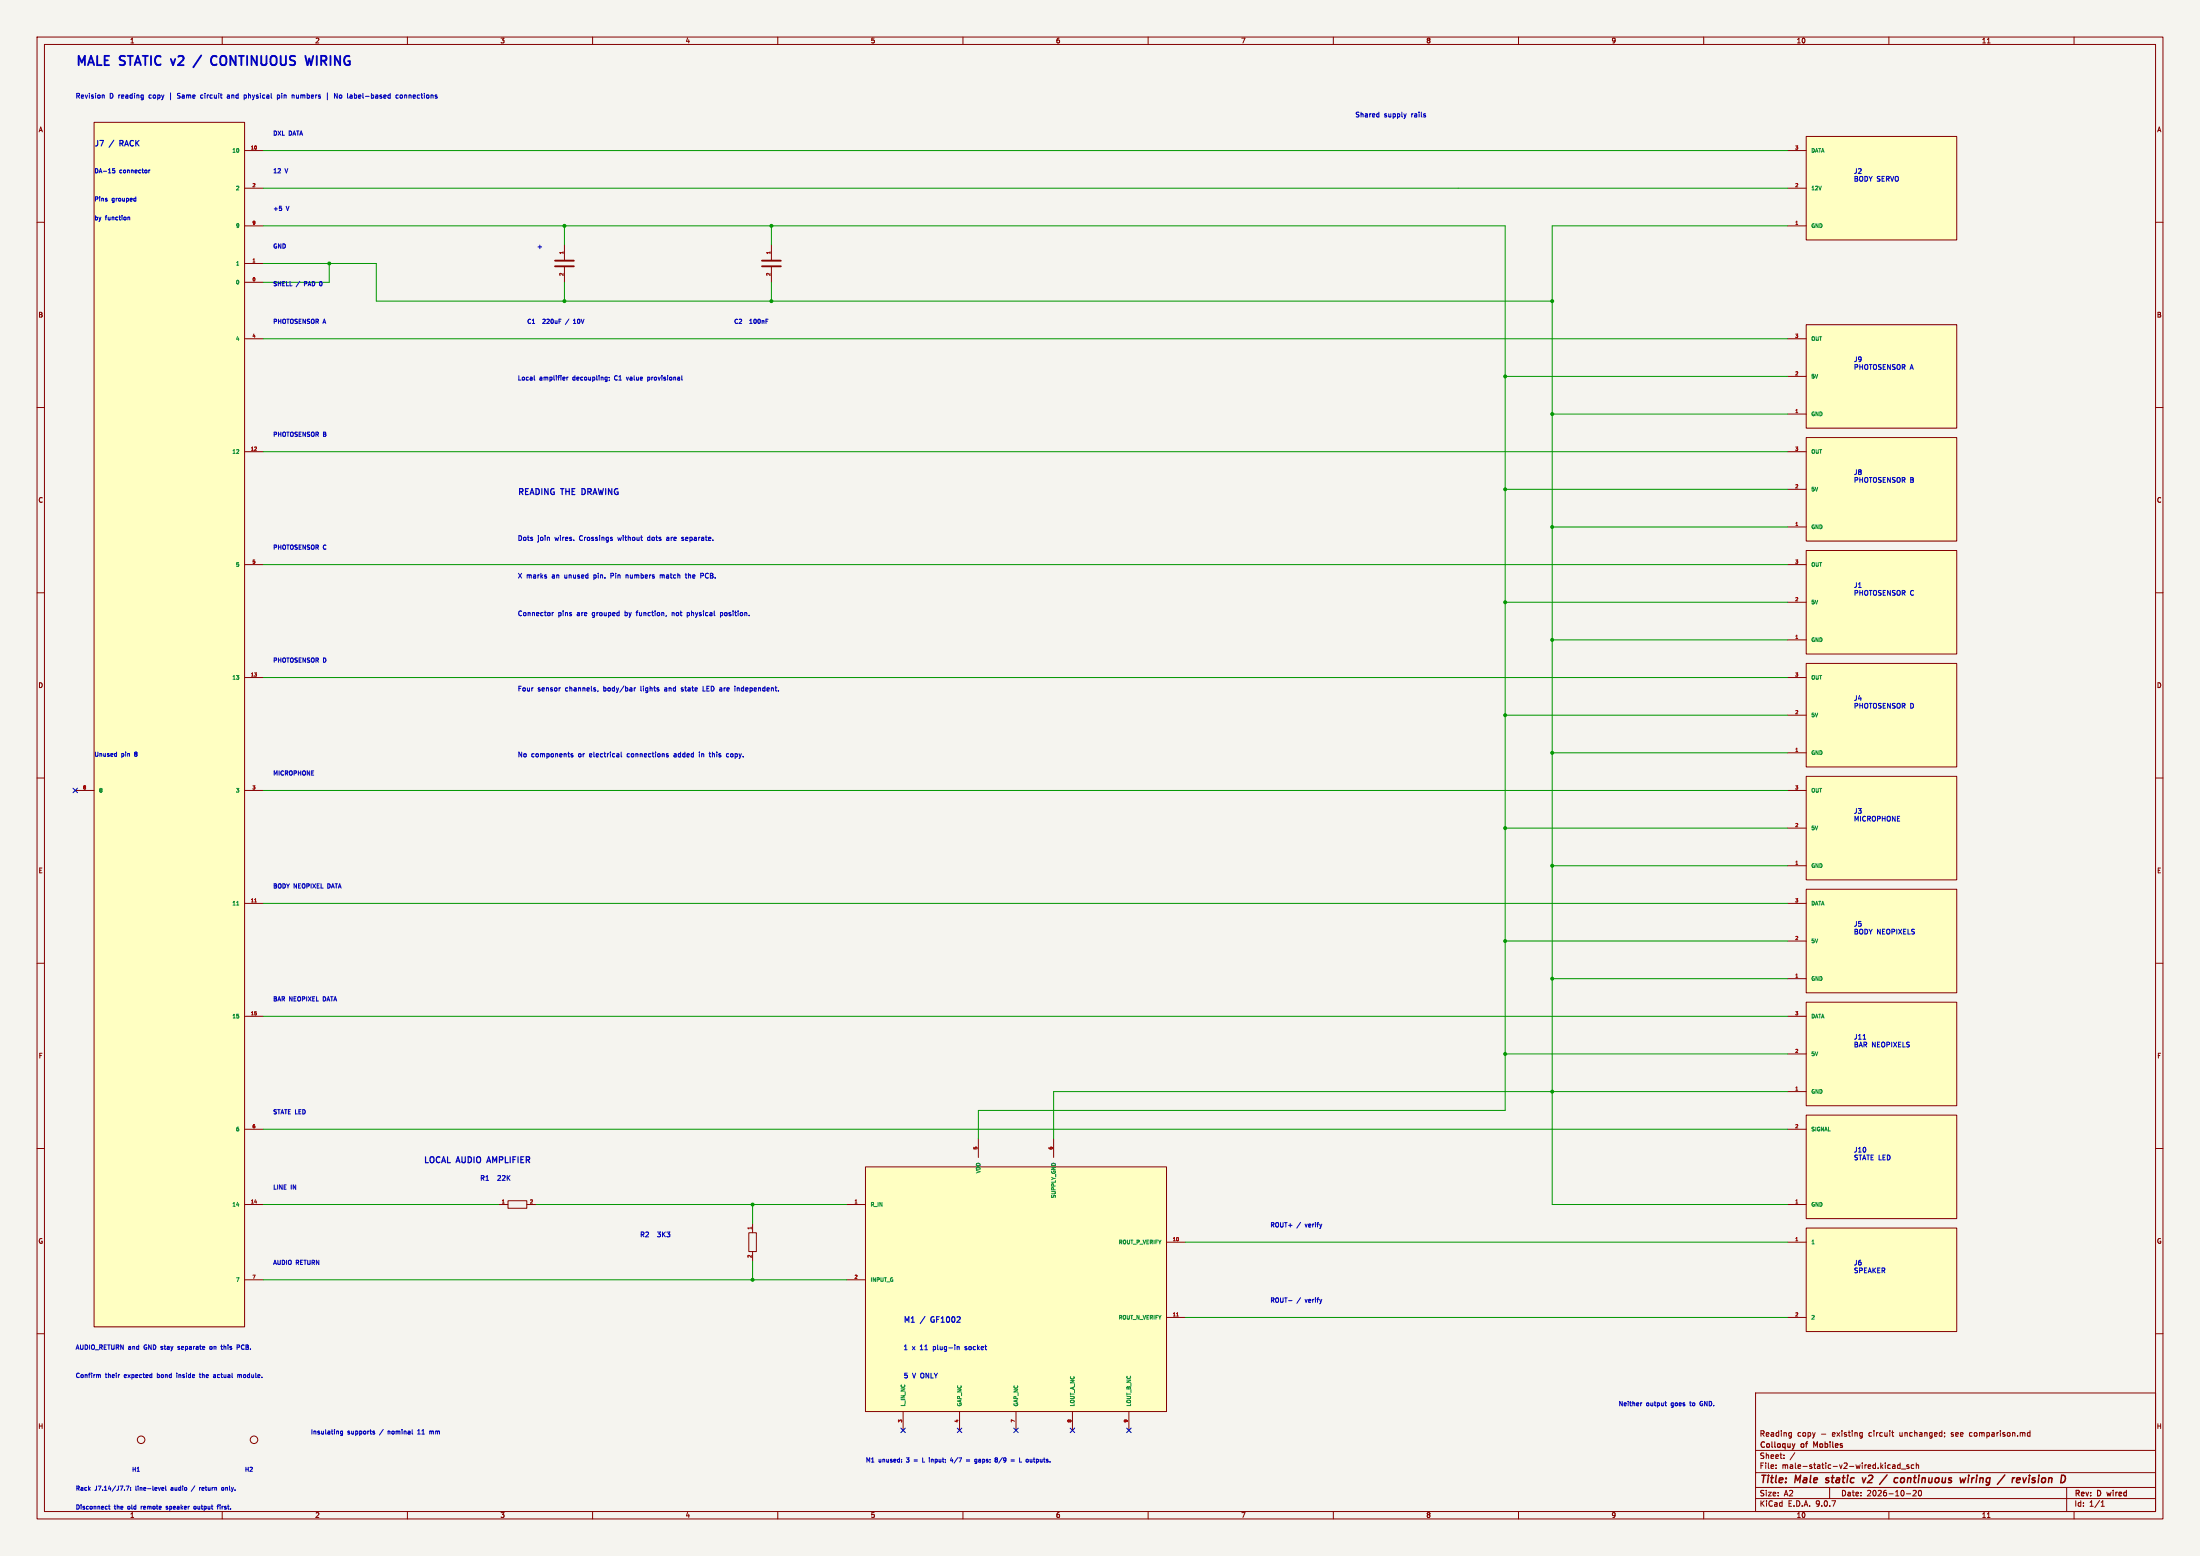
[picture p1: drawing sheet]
(kicad_sch (version 20250114) (generator "eeschema") (generator_version "9.0") (paper "A2")
    (title_block (title "Male static v2 / continuous wiring / revision D") (date "2026-10-20") (rev "D wired")
    (company "Colloquy of Mobiles") (comment 1 "Reading copy - existing circuit unchanged; see comparison.md"))
    (lib_symbols (symbol "Colloquy:J5" (pin_names (offset 1.27)) (exclude_from_sim no) (in_bom yes) (on_board yes)
(property "Reference" "J" (at 0.0000 0.0000 0) (effects (font (size 1.27 1.27))  ))
(property "Value" "body neopixel" (at 0.0000 0.0000 0) (effects (font (size 1.27 1.27))  ))
(property "Footprint" "Body:J5_original" (at 0.0000 0.0000 0) (effects (font (size 1.27 1.27))  (hide yes)))
(property "Datasheet" "" (at 0.0000 0.0000 0) (effects (font (size 1.27 1.27))  (hide yes)))
(property "Description" "Original harness pin order retained. J6 now carries the local amplifier output." (at 0.0000 0.0000 0) (effects (font (size 1.27 1.27))  (hide yes)))
(symbol "J5_1_1"
(rectangle (start -20.32 13.97) (end 20.32 -13.97) (stroke (width 0.254) (type default)) (fill (type background)))
(pin passive line (at -25.4 10.16 0) (length 5.08) (name "DATA" (effects (font (size 1.016 1.016))  )) (number "3" (effects (font (size 0.889 0.889))  )))
(pin passive line (at -25.4 0 0) (length 5.08) (name "5V" (effects (font (size 1.016 1.016))  )) (number "2" (effects (font (size 0.889 0.889))  )))
(pin passive line (at -25.4 -10.16 0) (length 5.08) (name "GND" (effects (font (size 1.016 1.016))  )) (number "1" (effects (font (size 0.889 0.889))  )))))
(symbol "Colloquy:J3" (pin_names (offset 1.27)) (exclude_from_sim no) (in_bom yes) (on_board yes)
(property "Reference" "J" (at 0.0000 0.0000 0) (effects (font (size 1.27 1.27))  ))
(property "Value" "microphone" (at 0.0000 0.0000 0) (effects (font (size 1.27 1.27))  ))
(property "Footprint" "Body:J3_original" (at 0.0000 0.0000 0) (effects (font (size 1.27 1.27))  (hide yes)))
(property "Datasheet" "" (at 0.0000 0.0000 0) (effects (font (size 1.27 1.27))  (hide yes)))
(property "Description" "Original harness pin order retained. J6 now carries the local amplifier output." (at 0.0000 0.0000 0) (effects (font (size 1.27 1.27))  (hide yes)))
(symbol "J3_1_1"
(rectangle (start -20.32 13.97) (end 20.32 -13.97) (stroke (width 0.254) (type default)) (fill (type background)))
(pin passive line (at -25.4 10.16 0) (length 5.08) (name "OUT" (effects (font (size 1.016 1.016))  )) (number "3" (effects (font (size 0.889 0.889))  )))
(pin passive line (at -25.4 0 0) (length 5.08) (name "5V" (effects (font (size 1.016 1.016))  )) (number "2" (effects (font (size 0.889 0.889))  )))
(pin passive line (at -25.4 -10.16 0) (length 5.08) (name "GND" (effects (font (size 1.016 1.016))  )) (number "1" (effects (font (size 0.889 0.889))  )))))
(symbol "Colloquy:J11" (pin_names (offset 1.27)) (exclude_from_sim no) (in_bom yes) (on_board yes)
(property "Reference" "J" (at 0.0000 0.0000 0) (effects (font (size 1.27 1.27))  ))
(property "Value" "bar neopixel" (at 0.0000 0.0000 0) (effects (font (size 1.27 1.27))  ))
(property "Footprint" "Body:J11_original" (at 0.0000 0.0000 0) (effects (font (size 1.27 1.27))  (hide yes)))
(property "Datasheet" "" (at 0.0000 0.0000 0) (effects (font (size 1.27 1.27))  (hide yes)))
(property "Description" "Original harness pin order retained. J6 now carries the local amplifier output." (at 0.0000 0.0000 0) (effects (font (size 1.27 1.27))  (hide yes)))
(symbol "J11_1_1"
(rectangle (start -20.32 13.97) (end 20.32 -13.97) (stroke (width 0.254) (type default)) (fill (type background)))
(pin passive line (at -25.4 10.16 0) (length 5.08) (name "DATA" (effects (font (size 1.016 1.016))  )) (number "3" (effects (font (size 0.889 0.889))  )))
(pin passive line (at -25.4 0 0) (length 5.08) (name "5V" (effects (font (size 1.016 1.016))  )) (number "2" (effects (font (size 0.889 0.889))  )))
(pin passive line (at -25.4 -10.16 0) (length 5.08) (name "GND" (effects (font (size 1.016 1.016))  )) (number "1" (effects (font (size 0.889 0.889))  )))))
(symbol "Colloquy:J1" (pin_names (offset 1.27)) (exclude_from_sim no) (in_bom yes) (on_board yes)
(property "Reference" "J" (at 0.0000 0.0000 0) (effects (font (size 1.27 1.27))  ))
(property "Value" "photosensor" (at 0.0000 0.0000 0) (effects (font (size 1.27 1.27))  ))
(property "Footprint" "Body:J1_original" (at 0.0000 0.0000 0) (effects (font (size 1.27 1.27))  (hide yes)))
(property "Datasheet" "" (at 0.0000 0.0000 0) (effects (font (size 1.27 1.27))  (hide yes)))
(property "Description" "Original harness pin order retained. J6 now carries the local amplifier output." (at 0.0000 0.0000 0) (effects (font (size 1.27 1.27))  (hide yes)))
(symbol "J1_1_1"
(rectangle (start -20.32 13.97) (end 20.32 -13.97) (stroke (width 0.254) (type default)) (fill (type background)))
(pin passive line (at -25.4 10.16 0) (length 5.08) (name "OUT" (effects (font (size 1.016 1.016))  )) (number "3" (effects (font (size 0.889 0.889))  )))
(pin passive line (at -25.4 0 0) (length 5.08) (name "5V" (effects (font (size 1.016 1.016))  )) (number "2" (effects (font (size 0.889 0.889))  )))
(pin passive line (at -25.4 -10.16 0) (length 5.08) (name "GND" (effects (font (size 1.016 1.016))  )) (number "1" (effects (font (size 0.889 0.889))  )))))
(symbol "Colloquy:J7" (pin_names (offset 1.27)) (exclude_from_sim no) (in_bom yes) (on_board yes)
(property "Reference" "J" (at 0.0000 0.0000 0) (effects (font (size 1.27 1.27))  ))
(property "Value" "DA15_Plug_MountingHoles" (at 0.0000 0.0000 0) (effects (font (size 1.27 1.27))  ))
(property "Footprint" "Body:J7_original" (at 0.0000 0.0000 0) (effects (font (size 1.27 1.27))  (hide yes)))
(property "Datasheet" "" (at 0.0000 0.0000 0) (effects (font (size 1.27 1.27))  (hide yes)))
(property "Description" "Original harness pin order retained. J6 now carries the local amplifier output." (at 0.0000 0.0000 0) (effects (font (size 1.27 1.27))  (hide yes)))
(symbol "J7_1_1"
(rectangle (start -20.32 162.56) (end 20.32 -162.56) (stroke (width 0.254) (type default)) (fill (type background)))
(pin passive line (at 25.4 154.94 180) (length 5.08) (name "10" (effects (font (size 1.016 1.016))  )) (number "10" (effects (font (size 0.889 0.889))  )))
(pin passive line (at 25.4 144.78 180) (length 5.08) (name "2" (effects (font (size 1.016 1.016))  )) (number "2" (effects (font (size 0.889 0.889))  )))
(pin passive line (at 25.4 134.62 180) (length 5.08) (name "9" (effects (font (size 1.016 1.016))  )) (number "9" (effects (font (size 0.889 0.889))  )))
(pin passive line (at 25.4 124.46000000000001 180) (length 5.08) (name "1" (effects (font (size 1.016 1.016))  )) (number "1" (effects (font (size 0.889 0.889))  )))
(pin passive line (at 25.4 119.38 180) (length 5.08) (name "0" (effects (font (size 1.016 1.016))  )) (number "0" (effects (font (size 0.889 0.889))  )))
(pin passive line (at 25.4 104.14 180) (length 5.08) (name "4" (effects (font (size 1.016 1.016))  )) (number "4" (effects (font (size 0.889 0.889))  )))
(pin passive line (at 25.4 73.66 180) (length 5.08) (name "12" (effects (font (size 1.016 1.016))  )) (number "12" (effects (font (size 0.889 0.889))  )))
(pin passive line (at 25.4 43.18 180) (length 5.08) (name "5" (effects (font (size 1.016 1.016))  )) (number "5" (effects (font (size 0.889 0.889))  )))
(pin passive line (at 25.4 12.7 180) (length 5.08) (name "13" (effects (font (size 1.016 1.016))  )) (number "13" (effects (font (size 0.889 0.889))  )))
(pin passive line (at 25.4 -17.78 180) (length 5.08) (name "3" (effects (font (size 1.016 1.016))  )) (number "3" (effects (font (size 0.889 0.889))  )))
(pin passive line (at 25.4 -48.26 180) (length 5.08) (name "11" (effects (font (size 1.016 1.016))  )) (number "11" (effects (font (size 0.889 0.889))  )))
(pin passive line (at 25.4 -78.74 180) (length 5.08) (name "15" (effects (font (size 1.016 1.016))  )) (number "15" (effects (font (size 0.889 0.889))  )))
(pin passive line (at 25.4 -109.22 180) (length 5.08) (name "6" (effects (font (size 1.016 1.016))  )) (number "6" (effects (font (size 0.889 0.889))  )))
(pin passive line (at 25.4 -129.54 180) (length 5.08) (name "14" (effects (font (size 1.016 1.016))  )) (number "14" (effects (font (size 0.889 0.889))  )))
(pin passive line (at 25.4 -149.86 180) (length 5.08) (name "7" (effects (font (size 1.016 1.016))  )) (number "7" (effects (font (size 0.889 0.889))  )))
(pin passive line (at -25.4 -17.78 0) (length 5.08) (name "8" (effects (font (size 1.016 1.016))  )) (number "8" (effects (font (size 0.889 0.889))  )))))
(symbol "Colloquy:J4" (pin_names (offset 1.27)) (exclude_from_sim no) (in_bom yes) (on_board yes)
(property "Reference" "J" (at 0.0000 0.0000 0) (effects (font (size 1.27 1.27))  ))
(property "Value" "photosensor" (at 0.0000 0.0000 0) (effects (font (size 1.27 1.27))  ))
(property "Footprint" "Body:J4_original" (at 0.0000 0.0000 0) (effects (font (size 1.27 1.27))  (hide yes)))
(property "Datasheet" "" (at 0.0000 0.0000 0) (effects (font (size 1.27 1.27))  (hide yes)))
(property "Description" "Original harness pin order retained. J6 now carries the local amplifier output." (at 0.0000 0.0000 0) (effects (font (size 1.27 1.27))  (hide yes)))
(symbol "J4_1_1"
(rectangle (start -20.32 13.97) (end 20.32 -13.97) (stroke (width 0.254) (type default)) (fill (type background)))
(pin passive line (at -25.4 10.16 0) (length 5.08) (name "OUT" (effects (font (size 1.016 1.016))  )) (number "3" (effects (font (size 0.889 0.889))  )))
(pin passive line (at -25.4 0 0) (length 5.08) (name "5V" (effects (font (size 1.016 1.016))  )) (number "2" (effects (font (size 0.889 0.889))  )))
(pin passive line (at -25.4 -10.16 0) (length 5.08) (name "GND" (effects (font (size 1.016 1.016))  )) (number "1" (effects (font (size 0.889 0.889))  )))))
(symbol "Colloquy:J2" (pin_names (offset 1.27)) (exclude_from_sim no) (in_bom yes) (on_board yes)
(property "Reference" "J" (at 0.0000 0.0000 0) (effects (font (size 1.27 1.27))  ))
(property "Value" "dxl male" (at 0.0000 0.0000 0) (effects (font (size 1.27 1.27))  ))
(property "Footprint" "Body:J2_original" (at 0.0000 0.0000 0) (effects (font (size 1.27 1.27))  (hide yes)))
(property "Datasheet" "" (at 0.0000 0.0000 0) (effects (font (size 1.27 1.27))  (hide yes)))
(property "Description" "Original harness pin order retained. J6 now carries the local amplifier output." (at 0.0000 0.0000 0) (effects (font (size 1.27 1.27))  (hide yes)))
(symbol "J2_1_1"
(rectangle (start -20.32 13.97) (end 20.32 -13.97) (stroke (width 0.254) (type default)) (fill (type background)))
(pin passive line (at -25.4 10.16 0) (length 5.08) (name "DATA" (effects (font (size 1.016 1.016))  )) (number "3" (effects (font (size 0.889 0.889))  )))
(pin passive line (at -25.4 0 0) (length 5.08) (name "12V" (effects (font (size 1.016 1.016))  )) (number "2" (effects (font (size 0.889 0.889))  )))
(pin passive line (at -25.4 -10.16 0) (length 5.08) (name "GND" (effects (font (size 1.016 1.016))  )) (number "1" (effects (font (size 0.889 0.889))  )))))
(symbol "Colloquy:J6" (pin_names (offset 1.27)) (exclude_from_sim no) (in_bom yes) (on_board yes)
(property "Reference" "J" (at 0.0000 0.0000 0) (effects (font (size 1.27 1.27))  ))
(property "Value" "Speaker" (at 0.0000 0.0000 0) (effects (font (size 1.27 1.27))  ))
(property "Footprint" "Body:J6_original" (at 0.0000 0.0000 0) (effects (font (size 1.27 1.27))  (hide yes)))
(property "Datasheet" "" (at 0.0000 0.0000 0) (effects (font (size 1.27 1.27))  (hide yes)))
(property "Description" "Original harness pin order retained. J6 now carries the local amplifier output." (at 0.0000 0.0000 0) (effects (font (size 1.27 1.27))  (hide yes)))
(symbol "J6_1_1"
(rectangle (start -20.32 13.97) (end 20.32 -13.97) (stroke (width 0.254) (type default)) (fill (type background)))
(pin passive line (at -25.4 10.16 0) (length 5.08) (name "1" (effects (font (size 1.016 1.016))  )) (number "1" (effects (font (size 0.889 0.889))  )))
(pin passive line (at -25.4 -10.16 0) (length 5.08) (name "2" (effects (font (size 1.016 1.016))  )) (number "2" (effects (font (size 0.889 0.889))  )))))
(symbol "Colloquy:J10" (pin_names (offset 1.27)) (exclude_from_sim no) (in_bom yes) (on_board yes)
(property "Reference" "J" (at 0.0000 0.0000 0) (effects (font (size 1.27 1.27))  ))
(property "Value" "State LED" (at 0.0000 0.0000 0) (effects (font (size 1.27 1.27))  ))
(property "Footprint" "Body:J10_original" (at 0.0000 0.0000 0) (effects (font (size 1.27 1.27))  (hide yes)))
(property "Datasheet" "" (at 0.0000 0.0000 0) (effects (font (size 1.27 1.27))  (hide yes)))
(property "Description" "Original harness pin order retained. J6 now carries the local amplifier output." (at 0.0000 0.0000 0) (effects (font (size 1.27 1.27))  (hide yes)))
(symbol "J10_1_1"
(rectangle (start -20.32 13.97) (end 20.32 -13.97) (stroke (width 0.254) (type default)) (fill (type background)))
(pin passive line (at -25.4 10.16 0) (length 5.08) (name "SIGNAL" (effects (font (size 1.016 1.016))  )) (number "2" (effects (font (size 0.889 0.889))  )))
(pin passive line (at -25.4 -10.16 0) (length 5.08) (name "GND" (effects (font (size 1.016 1.016))  )) (number "1" (effects (font (size 0.889 0.889))  )))))
(symbol "Colloquy:J8" (pin_names (offset 1.27)) (exclude_from_sim no) (in_bom yes) (on_board yes)
(property "Reference" "J" (at 0.0000 0.0000 0) (effects (font (size 1.27 1.27))  ))
(property "Value" "photosensor" (at 0.0000 0.0000 0) (effects (font (size 1.27 1.27))  ))
(property "Footprint" "Body:J8_original" (at 0.0000 0.0000 0) (effects (font (size 1.27 1.27))  (hide yes)))
(property "Datasheet" "" (at 0.0000 0.0000 0) (effects (font (size 1.27 1.27))  (hide yes)))
(property "Description" "Original harness pin order retained. J6 now carries the local amplifier output." (at 0.0000 0.0000 0) (effects (font (size 1.27 1.27))  (hide yes)))
(symbol "J8_1_1"
(rectangle (start -20.32 13.97) (end 20.32 -13.97) (stroke (width 0.254) (type default)) (fill (type background)))
(pin passive line (at -25.4 10.16 0) (length 5.08) (name "OUT" (effects (font (size 1.016 1.016))  )) (number "3" (effects (font (size 0.889 0.889))  )))
(pin passive line (at -25.4 0 0) (length 5.08) (name "5V" (effects (font (size 1.016 1.016))  )) (number "2" (effects (font (size 0.889 0.889))  )))
(pin passive line (at -25.4 -10.16 0) (length 5.08) (name "GND" (effects (font (size 1.016 1.016))  )) (number "1" (effects (font (size 0.889 0.889))  )))))
(symbol "Colloquy:J9" (pin_names (offset 1.27)) (exclude_from_sim no) (in_bom yes) (on_board yes)
(property "Reference" "J" (at 0.0000 0.0000 0) (effects (font (size 1.27 1.27))  ))
(property "Value" "photosensor" (at 0.0000 0.0000 0) (effects (font (size 1.27 1.27))  ))
(property "Footprint" "Body:J9_original" (at 0.0000 0.0000 0) (effects (font (size 1.27 1.27))  (hide yes)))
(property "Datasheet" "" (at 0.0000 0.0000 0) (effects (font (size 1.27 1.27))  (hide yes)))
(property "Description" "Original harness pin order retained. J6 now carries the local amplifier output." (at 0.0000 0.0000 0) (effects (font (size 1.27 1.27))  (hide yes)))
(symbol "J9_1_1"
(rectangle (start -20.32 13.97) (end 20.32 -13.97) (stroke (width 0.254) (type default)) (fill (type background)))
(pin passive line (at -25.4 10.16 0) (length 5.08) (name "OUT" (effects (font (size 1.016 1.016))  )) (number "3" (effects (font (size 0.889 0.889))  )))
(pin passive line (at -25.4 0 0) (length 5.08) (name "5V" (effects (font (size 1.016 1.016))  )) (number "2" (effects (font (size 0.889 0.889))  )))
(pin passive line (at -25.4 -10.16 0) (length 5.08) (name "GND" (effects (font (size 1.016 1.016))  )) (number "1" (effects (font (size 0.889 0.889))  )))))
(symbol "Colloquy:R1" (pin_names (offset 1.27)) (exclude_from_sim no) (in_bom yes) (on_board yes)
(property "Reference" "R" (at 0.0000 0.0000 0) (effects (font (size 1.27 1.27))  ))
(property "Value" "22K" (at 0.0000 0.0000 0) (effects (font (size 1.27 1.27))  ))
(property "Footprint" "Resistor_SMD:R_0603_1608Metric" (at 0.0000 0.0000 0) (effects (font (size 1.27 1.27))  (hide yes)))
(property "Datasheet" "" (at 0.0000 0.0000 0) (effects (font (size 1.27 1.27))  (hide yes)))
(property "Description" "" (at 0.0000 0.0000 0) (effects (font (size 1.27 1.27))  (hide yes)))
(symbol "R1_1_1"
(rectangle (start -2.54 1.016) (end 2.54 -1.016) (stroke (width 0.254) (type default)) (fill (type none)))
(pin passive line (at -5.08 0 0) (length 2.54) (name "~" (effects (font (size 1.016 1.016))  )) (number "1" (effects (font (size 0.889 0.889))  )))
(pin passive line (at 5.08 0 180) (length 2.54) (name "~" (effects (font (size 1.016 1.016))  )) (number "2" (effects (font (size 0.889 0.889))  )))))
(symbol "Colloquy:R2" (pin_names (offset 1.27)) (exclude_from_sim no) (in_bom yes) (on_board yes)
(property "Reference" "R" (at 0.0000 0.0000 0) (effects (font (size 1.27 1.27))  ))
(property "Value" "3K3" (at 0.0000 0.0000 0) (effects (font (size 1.27 1.27))  ))
(property "Footprint" "Resistor_SMD:R_0603_1608Metric" (at 0.0000 0.0000 0) (effects (font (size 1.27 1.27))  (hide yes)))
(property "Datasheet" "" (at 0.0000 0.0000 0) (effects (font (size 1.27 1.27))  (hide yes)))
(property "Description" "" (at 0.0000 0.0000 0) (effects (font (size 1.27 1.27))  (hide yes)))
(symbol "R2_1_1"
(rectangle (start -1.016 2.54) (end 1.016 -2.54) (stroke (width 0.254) (type default)) (fill (type none)))
(pin passive line (at 0 5.08 270) (length 2.54) (name "~" (effects (font (size 1.016 1.016))  )) (number "1" (effects (font (size 0.889 0.889))  )))
(pin passive line (at 0 -5.08 90) (length 2.54) (name "~" (effects (font (size 1.016 1.016))  )) (number "2" (effects (font (size 0.889 0.889))  )))))
(symbol "Colloquy:C1" (pin_names (offset 1.27)) (exclude_from_sim no) (in_bom yes) (on_board yes)
(property "Reference" "C" (at 0.0000 0.0000 0) (effects (font (size 1.27 1.27))  ))
(property "Value" "220uF 10V / provisional" (at 0.0000 0.0000 0) (effects (font (size 1.27 1.27))  ))
(property "Footprint" "Capacitor_THT:CP_Radial_D6.3mm_P2.50mm" (at 0.0000 0.0000 0) (effects (font (size 1.27 1.27))  (hide yes)))
(property "Datasheet" "" (at 0.0000 0.0000 0) (effects (font (size 1.27 1.27))  (hide yes)))
(property "Description" "Provisional local reservoir; verify actual amplifier transients and rail sag before release." (at 0.0000 0.0000 0) (effects (font (size 1.27 1.27))  (hide yes)))
(symbol "C1_1_1"
(polyline (pts (xy -2.54 -0.762) (xy 2.54 -0.762)) (stroke (width 0.508) (type default)) (fill (type none)))
(polyline (pts (xy -2.54 0.762) (xy 2.54 0.762)) (stroke (width 0.508) (type default)) (fill (type none)))
(pin passive line (at 0 5.08 270) (length 4.318) (name "~" (effects (font (size 1.016 1.016))  )) (number "1" (effects (font (size 0.889 0.889))  )))
(pin passive line (at 0 -5.08 90) (length 4.318) (name "~" (effects (font (size 1.016 1.016))  )) (number "2" (effects (font (size 0.889 0.889))  )))))
(symbol "Colloquy:C2" (pin_names (offset 1.27)) (exclude_from_sim no) (in_bom yes) (on_board yes)
(property "Reference" "C" (at 0.0000 0.0000 0) (effects (font (size 1.27 1.27))  ))
(property "Value" "100nF" (at 0.0000 0.0000 0) (effects (font (size 1.27 1.27))  ))
(property "Footprint" "Capacitor_SMD:C_0603_1608Metric" (at 0.0000 0.0000 0) (effects (font (size 1.27 1.27))  (hide yes)))
(property "Datasheet" "" (at 0.0000 0.0000 0) (effects (font (size 1.27 1.27))  (hide yes)))
(property "Description" "" (at 0.0000 0.0000 0) (effects (font (size 1.27 1.27))  (hide yes)))
(symbol "C2_1_1"
(polyline (pts (xy -2.54 -0.762) (xy 2.54 -0.762)) (stroke (width 0.508) (type default)) (fill (type none)))
(polyline (pts (xy -2.54 0.762) (xy 2.54 0.762)) (stroke (width 0.508) (type default)) (fill (type none)))
(pin passive line (at 0 5.08 270) (length 4.318) (name "~" (effects (font (size 1.016 1.016))  )) (number "1" (effects (font (size 0.889 0.889))  )))
(pin passive line (at 0 -5.08 90) (length 4.318) (name "~" (effects (font (size 1.016 1.016))  )) (number "2" (effects (font (size 0.889 0.889))  )))))
(symbol "Colloquy:M1" (pin_names (offset 1.27)) (exclude_from_sim no) (in_bom yes) (on_board yes)
(property "Reference" "M" (at 0.0000 0.0000 0) (effects (font (size 1.27 1.27))  ))
(property "Value" "GF1002 / 1x11 female socket" (at 0.0000 0.0000 0) (effects (font (size 1.27 1.27))  ))
(property "Footprint" "Body:GF1002_PlugIn_1x11" (at 0.0000 0.0000 0) (effects (font (size 1.27 1.27))  (hide yes)))
(property "Datasheet" "" (at 0.0000 0.0000 0) (effects (font (size 1.27 1.27))  (hide yes)))
(property "Description" "Plug-in module: 1x3, 1x2 and 1x4 downward male headers in an 11-pin female socket. Nominal underside gap 11mm. Pin 10=ROUT+, 11=ROUT- is provisional: verify module polarity before ordering." (at 0.0000 0.0000 0) (effects (font (size 1.27 1.27))  (hide yes)))
(symbol "M1_1_1"
(rectangle (start -40.64 33.02) (end 40.64 -33.02) (stroke (width 0.254) (type default)) (fill (type background)))
(pin passive line (at -45.72 22.86 0) (length 5.08) (name "R_IN" (effects (font (size 1.016 1.016))  )) (number "1" (effects (font (size 0.889 0.889))  )))
(pin passive line (at -45.72 2.54 0) (length 5.08) (name "INPUT_G" (effects (font (size 1.016 1.016))  )) (number "2" (effects (font (size 0.889 0.889))  )))
(pin passive line (at -10.16 40.64 270) (length 5.08) (name "VDD" (effects (font (size 1.016 1.016))  )) (number "5" (effects (font (size 0.889 0.889))  )))
(pin passive line (at 10.16 40.64 270) (length 5.08) (name "SUPPLY_GND" (effects (font (size 1.016 1.016))  )) (number "6" (effects (font (size 0.889 0.889))  )))
(pin passive line (at 45.72 12.7 180) (length 5.08) (name "ROUT_P_VERIFY" (effects (font (size 1.016 1.016))  )) (number "10" (effects (font (size 0.889 0.889))  )))
(pin passive line (at 45.72 -7.62 180) (length 5.08) (name "ROUT_N_VERIFY" (effects (font (size 1.016 1.016))  )) (number "11" (effects (font (size 0.889 0.889))  )))
(pin passive line (at -30.48 -38.1 90) (length 5.08) (name "L_IN_NC" (effects (font (size 1.016 1.016))  )) (number "3" (effects (font (size 0.889 0.889))  )))
(pin passive line (at -15.24 -38.1 90) (length 5.08) (name "GAP_NC" (effects (font (size 1.016 1.016))  )) (number "4" (effects (font (size 0.889 0.889))  )))
(pin passive line (at 0.0 -38.1 90) (length 5.08) (name "GAP_NC" (effects (font (size 1.016 1.016))  )) (number "7" (effects (font (size 0.889 0.889))  )))
(pin passive line (at 15.24 -38.1 90) (length 5.08) (name "LOUT_A_NC" (effects (font (size 1.016 1.016))  )) (number "8" (effects (font (size 0.889 0.889))  )))
(pin passive line (at 30.48 -38.1 90) (length 5.08) (name "LOUT_B_NC" (effects (font (size 1.016 1.016))  )) (number "9" (effects (font (size 0.889 0.889))  )))))
(symbol "Colloquy:H1" (pin_names (offset 1.27)) (exclude_from_sim no) (in_bom no) (on_board yes)
(property "Reference" "H" (at 0.0000 0.0000 0) (effects (font (size 1.27 1.27))  ))
(property "Value" "M2 insulating support / 11mm" (at 0.0000 0.0000 0) (effects (font (size 1.27 1.27))  ))
(property "Footprint" "Body:GF1002_Support_Left" (at 0.0000 0.0000 0) (effects (font (size 1.27 1.27))  (hide yes)))
(property "Datasheet" "" (at 0.0000 0.0000 0) (effects (font (size 1.27 1.27))  (hide yes)))
(property "Description" "Provisional 11mm seat; slotted support permits +/-0.5mm adjustment. Loosen lips to unplug module; measure purchased stack." (at 0.0000 0.0000 0) (effects (font (size 1.27 1.27))  (hide yes)))
(symbol "H1_1_1"
(circle (center 0 0) (radius 1.016) (stroke (width 0.254) (type default)) (fill (type none)))))
(symbol "Colloquy:H2" (pin_names (offset 1.27)) (exclude_from_sim no) (in_bom no) (on_board yes)
(property "Reference" "H" (at 0.0000 0.0000 0) (effects (font (size 1.27 1.27))  ))
(property "Value" "M2 insulating support / 11mm" (at 0.0000 0.0000 0) (effects (font (size 1.27 1.27))  ))
(property "Footprint" "Body:GF1002_Support_End" (at 0.0000 0.0000 0) (effects (font (size 1.27 1.27))  (hide yes)))
(property "Datasheet" "" (at 0.0000 0.0000 0) (effects (font (size 1.27 1.27))  (hide yes)))
(property "Description" "Provisional 11mm seat; slotted support permits +/-0.5mm adjustment. Loosen lips to unplug module; measure purchased stack." (at 0.0000 0.0000 0) (effects (font (size 1.27 1.27))  (hide yes)))
(symbol "H2_1_1"
(circle (center 0 0) (radius 1.016) (stroke (width 0.254) (type default)) (fill (type none))))))
    (text "MALE STATIC v2 / CONTINUOUS WIRING" (at 20.32 15.24 0) (effects (font (size 2.5 2.5) (bold yes)) (justify left top)))
(text "Revision D reading copy | Same circuit and physical pin numbers | No label-based connections" (at 20.32 25.4 0) (effects (font (size 1.3 1.3) ) (justify left top)))
(symbol (lib_id "Colloquy:J7") (at 45.72 195.58 0) (unit 1) (in_bom yes) (on_board yes)(property "Reference" "J7" (at 45.7200 27.9400 0) (effects (font (size 1.27 1.27))  (hide yes)))(property "Value" "DA15_Plug_MountingHoles" (at 45.7200 195.5800 0) (effects (font (size 1.27 1.27))  (hide yes)))(property "Footprint" "Body:J7_original" (at 45.7200 195.5800 0) (effects (font (size 1.27 1.27))  (hide yes))))
(no_connect (at 20.32 213.36))
(text "J7 / RACK" (at 25.4 38.1 0) (effects (font (size 1.5 1.5) (bold yes)) (justify left top)))
(text "DA-15 connector" (at 25.4 45.72 0) (effects (font (size 1.15 1.15) ) (justify left top)))
(text "Pins grouped" (at 25.4 53.34 0) (effects (font (size 1.15 1.15) ) (justify left top)))
(text "by function" (at 25.4 58.42 0) (effects (font (size 1.15 1.15) ) (justify left top)))
(text "Unused pin 8" (at 25.4 203.2 0) (effects (font (size 1.15 1.15) ) (justify left top)))
(text "DXL DATA" (at 73.66 35.56 0) (effects (font (size 1.15 1.15) ) (justify left top)))
(text "12 V" (at 73.66 45.72 0) (effects (font (size 1.15 1.15) ) (justify left top)))
(text "+5 V" (at 73.66 55.88 0) (effects (font (size 1.15 1.15) ) (justify left top)))
(text "GND" (at 73.66 66.04 0) (effects (font (size 1.15 1.15) ) (justify left top)))
(text "SHELL / PAD 0" (at 73.66 76.2 0) (effects (font (size 1.15 1.15) ) (justify left top)))
(text "PHOTOSENSOR A" (at 73.66 86.36 0) (effects (font (size 1.15 1.15) ) (justify left top)))
(text "PHOTOSENSOR B" (at 73.66 116.84 0) (effects (font (size 1.15 1.15) ) (justify left top)))
(text "PHOTOSENSOR C" (at 73.66 147.32 0) (effects (font (size 1.15 1.15) ) (justify left top)))
(text "PHOTOSENSOR D" (at 73.66 177.8 0) (effects (font (size 1.15 1.15) ) (justify left top)))
(text "MICROPHONE" (at 73.66 208.28 0) (effects (font (size 1.15 1.15) ) (justify left top)))
(text "BODY NEOPIXEL DATA" (at 73.66 238.76 0) (effects (font (size 1.15 1.15) ) (justify left top)))
(text "BAR NEOPIXEL DATA" (at 73.66 269.24 0) (effects (font (size 1.15 1.15) ) (justify left top)))
(text "STATE LED" (at 73.66 299.72 0) (effects (font (size 1.15 1.15) ) (justify left top)))
(text "LINE IN" (at 73.66 320.04 0) (effects (font (size 1.15 1.15) ) (justify left top)))
(text "AUDIO RETURN" (at 73.66 340.36 0) (effects (font (size 1.15 1.15) ) (justify left top)))
(symbol (lib_id "Colloquy:J2") (at 508.0 50.8 0) (unit 1) (in_bom yes) (on_board yes)(property "Reference" "J2" (at 508.0000 31.7500 0) (effects (font (size 1.27 1.27))  (hide yes)))(property "Value" "dxl male" (at 508.0000 50.8000 0) (effects (font (size 1.27 1.27))  (hide yes)))(property "Footprint" "Body:J2_original" (at 508.0000 50.8000 0) (effects (font (size 1.27 1.27))  (hide yes))))
(text "J2\nBODY SERVO" (at 500.38 45.72 0) (effects (font (size 1.3 1.3) (bold yes)) (justify left top)))
(symbol (lib_id "Colloquy:J9") (at 508.0 101.6 0) (unit 1) (in_bom yes) (on_board yes)(property "Reference" "J9" (at 508.0000 82.5500 0) (effects (font (size 1.27 1.27))  (hide yes)))(property "Value" "photosensor" (at 508.0000 101.6000 0) (effects (font (size 1.27 1.27))  (hide yes)))(property "Footprint" "Body:J9_original" (at 508.0000 101.6000 0) (effects (font (size 1.27 1.27))  (hide yes))))
(text "J9\nPHOTOSENSOR A" (at 500.38 96.52 0) (effects (font (size 1.3 1.3) (bold yes)) (justify left top)))
(symbol (lib_id "Colloquy:J8") (at 508.0 132.08 0) (unit 1) (in_bom yes) (on_board yes)(property "Reference" "J8" (at 508.0000 113.0300 0) (effects (font (size 1.27 1.27))  (hide yes)))(property "Value" "photosensor" (at 508.0000 132.0800 0) (effects (font (size 1.27 1.27))  (hide yes)))(property "Footprint" "Body:J8_original" (at 508.0000 132.0800 0) (effects (font (size 1.27 1.27))  (hide yes))))
(text "J8\nPHOTOSENSOR B" (at 500.38 127.0 0) (effects (font (size 1.3 1.3) (bold yes)) (justify left top)))
(symbol (lib_id "Colloquy:J1") (at 508.0 162.56 0) (unit 1) (in_bom yes) (on_board yes)(property "Reference" "J1" (at 508.0000 143.5100 0) (effects (font (size 1.27 1.27))  (hide yes)))(property "Value" "photosensor" (at 508.0000 162.5600 0) (effects (font (size 1.27 1.27))  (hide yes)))(property "Footprint" "Body:J1_original" (at 508.0000 162.5600 0) (effects (font (size 1.27 1.27))  (hide yes))))
(text "J1\nPHOTOSENSOR C" (at 500.38 157.48 0) (effects (font (size 1.3 1.3) (bold yes)) (justify left top)))
(symbol (lib_id "Colloquy:J4") (at 508.0 193.04 0) (unit 1) (in_bom yes) (on_board yes)(property "Reference" "J4" (at 508.0000 173.9900 0) (effects (font (size 1.27 1.27))  (hide yes)))(property "Value" "photosensor" (at 508.0000 193.0400 0) (effects (font (size 1.27 1.27))  (hide yes)))(property "Footprint" "Body:J4_original" (at 508.0000 193.0400 0) (effects (font (size 1.27 1.27))  (hide yes))))
(text "J4\nPHOTOSENSOR D" (at 500.38 187.96 0) (effects (font (size 1.3 1.3) (bold yes)) (justify left top)))
(symbol (lib_id "Colloquy:J3") (at 508.0 223.52 0) (unit 1) (in_bom yes) (on_board yes)(property "Reference" "J3" (at 508.0000 204.4700 0) (effects (font (size 1.27 1.27))  (hide yes)))(property "Value" "microphone" (at 508.0000 223.5200 0) (effects (font (size 1.27 1.27))  (hide yes)))(property "Footprint" "Body:J3_original" (at 508.0000 223.5200 0) (effects (font (size 1.27 1.27))  (hide yes))))
(text "J3\nMICROPHONE" (at 500.38 218.44 0) (effects (font (size 1.3 1.3) (bold yes)) (justify left top)))
(symbol (lib_id "Colloquy:J5") (at 508.0 254.0 0) (unit 1) (in_bom yes) (on_board yes)(property "Reference" "J5" (at 508.0000 234.9500 0) (effects (font (size 1.27 1.27))  (hide yes)))(property "Value" "body neopixel" (at 508.0000 254.0000 0) (effects (font (size 1.27 1.27))  (hide yes)))(property "Footprint" "Body:J5_original" (at 508.0000 254.0000 0) (effects (font (size 1.27 1.27))  (hide yes))))
(text "J5\nBODY NEOPIXELS" (at 500.38 248.92000000000002 0) (effects (font (size 1.3 1.3) (bold yes)) (justify left top)))
(symbol (lib_id "Colloquy:J11") (at 508.0 284.48 0) (unit 1) (in_bom yes) (on_board yes)(property "Reference" "J11" (at 508.0000 265.4300 0) (effects (font (size 1.27 1.27))  (hide yes)))(property "Value" "bar neopixel" (at 508.0000 284.4800 0) (effects (font (size 1.27 1.27))  (hide yes)))(property "Footprint" "Body:J11_original" (at 508.0000 284.4800 0) (effects (font (size 1.27 1.27))  (hide yes))))
(text "J11\nBAR NEOPIXELS" (at 500.38 279.4 0) (effects (font (size 1.3 1.3) (bold yes)) (justify left top)))
(symbol (lib_id "Colloquy:J10") (at 508.0 314.96 0) (unit 1) (in_bom yes) (on_board yes)(property "Reference" "J10" (at 508.0000 295.9100 0) (effects (font (size 1.27 1.27))  (hide yes)))(property "Value" "State LED" (at 508.0000 314.9600 0) (effects (font (size 1.27 1.27))  (hide yes)))(property "Footprint" "Body:J10_original" (at 508.0000 314.9600 0) (effects (font (size 1.27 1.27))  (hide yes))))
(text "J10\nSTATE LED" (at 500.38 309.88 0) (effects (font (size 1.3 1.3) (bold yes)) (justify left top)))
(text "Shared supply rails" (at 365.76 30.48 0) (effects (font (size 1.3 1.3) (bold yes)) (justify left top)))
(symbol (lib_id "Colloquy:C1") (at 152.4 71.12 0) (unit 1) (in_bom yes) (on_board yes)(property "Reference" "C1" (at 152.4000 63.5000 0) (effects (font (size 1.27 1.27))  (hide yes)))(property "Value" "220uF 10V / provisional" (at 152.4000 71.1200 0) (effects (font (size 1.27 1.27))  (hide yes)))(property "Footprint" "Capacitor_THT:CP_Radial_D6.3mm_P2.50mm" (at 152.4000 71.1200 0) (effects (font (size 1.27 1.27))  (hide yes))))
(text "C1  220uF / 10V" (at 142.24 86.36 0) (effects (font (size 1.15 1.15) ) (justify left top)))
(symbol (lib_id "Colloquy:C2") (at 208.28 71.12 0) (unit 1) (in_bom yes) (on_board yes)(property "Reference" "C2" (at 208.2800 63.5000 0) (effects (font (size 1.27 1.27))  (hide yes)))(property "Value" "100nF" (at 208.2800 71.1200 0) (effects (font (size 1.27 1.27))  (hide yes)))(property "Footprint" "Capacitor_SMD:C_0603_1608Metric" (at 208.2800 71.1200 0) (effects (font (size 1.27 1.27))  (hide yes))))
(text "C2  100nF" (at 198.12 86.36 0) (effects (font (size 1.15 1.15) ) (justify left top)))
(text "+" (at 144.78 66.04 0) (effects (font (size 1.3 1.3) (bold yes)) (justify left top)))
(text "Local amplifier decoupling; C1 value provisional" (at 139.7 101.6 0) (effects (font (size 1.2 1.2) ) (justify left top)))
(text "READING THE DRAWING" (at 139.7 132.08 0) (effects (font (size 1.6 1.6) (bold yes)) (justify left top)))
(text "Dots join wires. Crossings without dots are separate." (at 139.7 144.78 0) (effects (font (size 1.3 1.3) ) (justify left top)))
(text "X marks an unused pin. Pin numbers match the PCB." (at 139.7 154.94 0) (effects (font (size 1.3 1.3) ) (justify left top)))
(text "Connector pins are grouped by function, not physical position." (at 139.7 165.1 0) (effects (font (size 1.3 1.3) ) (justify left top)))
(text "Four sensor channels, body/bar lights and state LED are independent." (at 139.7 185.42000000000002 0) (effects (font (size 1.3 1.3) ) (justify left top)))
(text "No components or electrical connections added in this copy." (at 139.7 203.2 0) (effects (font (size 1.3 1.3) ) (justify left top)))
(text "LOCAL AUDIO AMPLIFIER" (at 114.3 312.42 0) (effects (font (size 1.6 1.6) (bold yes)) (justify left top)))
(symbol (lib_id "Colloquy:R1") (at 139.7 325.12 0) (unit 1) (in_bom yes) (on_board yes)(property "Reference" "R1" (at 139.7000 319.0240 0) (effects (font (size 1.27 1.27))  (hide yes)))(property "Value" "22K" (at 139.7000 325.1200 0) (effects (font (size 1.27 1.27))  (hide yes)))(property "Footprint" "Resistor_SMD:R_0603_1608Metric" (at 139.7000 325.1200 0) (effects (font (size 1.27 1.27))  (hide yes))))
(text "R1  22K" (at 129.54 317.5 0) (effects (font (size 1.3 1.3) ) (justify left top)))
(symbol (lib_id "Colloquy:R2") (at 203.2 335.28000000000003 0) (unit 1) (in_bom yes) (on_board yes)(property "Reference" "R2" (at 203.2000 327.6600 0) (effects (font (size 1.27 1.27))  (hide yes)))(property "Value" "3K3" (at 203.2000 335.2800 0) (effects (font (size 1.27 1.27))  (hide yes)))(property "Footprint" "Resistor_SMD:R_0603_1608Metric" (at 203.2000 335.2800 0) (effects (font (size 1.27 1.27))  (hide yes))))
(text "R2  3K3" (at 172.72 332.74 0) (effects (font (size 1.3 1.3) ) (justify left top)))
(symbol (lib_id "Colloquy:M1") (at 274.32 347.98 0) (unit 1) (in_bom yes) (on_board yes)(property "Reference" "M1" (at 274.3200 309.8800 0) (effects (font (size 1.27 1.27))  (hide yes)))(property "Value" "GF1002 / 1x11 female socket" (at 274.3200 347.9800 0) (effects (font (size 1.27 1.27))  (hide yes)))(property "Footprint" "Body:GF1002_PlugIn_1x11" (at 274.3200 347.9800 0) (effects (font (size 1.27 1.27))  (hide yes))))
(no_connect (at 243.84 386.08000000000004))
(no_connect (at 259.08 386.08000000000004))
(no_connect (at 274.32 386.08000000000004))
(no_connect (at 289.56 386.08000000000004))
(no_connect (at 304.8 386.08000000000004))
(text "M1 / GF1002" (at 243.84 355.6 0) (effects (font (size 1.5 1.5) (bold yes)) (justify left top)))
(text "1 x 11 plug-in socket" (at 243.84 363.22 0) (effects (font (size 1.3 1.3) ) (justify left top)))
(text "5 V ONLY" (at 243.84 370.84000000000003 0) (effects (font (size 1.3 1.3) (bold yes)) (justify left top)))
(symbol (lib_id "Colloquy:J6") (at 508.0 345.44 0) (unit 1) (in_bom yes) (on_board yes)(property "Reference" "J6" (at 508.0000 326.3900 0) (effects (font (size 1.27 1.27))  (hide yes)))(property "Value" "Speaker" (at 508.0000 345.4400 0) (effects (font (size 1.27 1.27))  (hide yes)))(property "Footprint" "Body:J6_original" (at 508.0000 345.4400 0) (effects (font (size 1.27 1.27))  (hide yes))))
(text "J6\nSPEAKER" (at 500.38 340.36 0) (effects (font (size 1.3 1.3) (bold yes)) (justify left top)))
(text "ROUT+ / verify" (at 342.9 330.2 0) (effects (font (size 1.2 1.2) ) (justify left top)))
(text "ROUT- / verify" (at 342.9 350.52 0) (effects (font (size 1.2 1.2) ) (justify left top)))
(text "Neither output goes to GND." (at 436.88 378.46 0) (effects (font (size 1.2 1.2) (bold yes)) (justify left top)))
(text "AUDIO_RETURN and GND stay separate on this PCB." (at 20.32 363.22 0) (effects (font (size 1.2 1.2) ) (justify left top)))
(text "Confirm their expected bond inside the actual module." (at 20.32 370.84000000000003 0) (effects (font (size 1.2 1.2) ) (justify left top)))
(symbol (lib_id "Colloquy:H1") (at 38.1 388.62 0) (unit 1) (in_bom no) (on_board yes)(property "Reference" "H1" (at 38.1000 379.7300 0) (effects (font (size 1.27 1.27))  (hide yes)))(property "Value" "M2 insulating support / 11mm" (at 38.1000 388.6200 0) (effects (font (size 1.27 1.27))  (hide yes)))(property "Footprint" "Body:GF1002_Support_Left" (at 38.1000 388.6200 0) (effects (font (size 1.27 1.27))  (hide yes))))
(text "H1" (at 35.56 396.24 0) (effects (font (size 1.1 1.1) ) (justify left top)))
(symbol (lib_id "Colloquy:H2") (at 68.58 388.62 0) (unit 1) (in_bom no) (on_board yes)(property "Reference" "H2" (at 68.5800 379.7300 0) (effects (font (size 1.27 1.27))  (hide yes)))(property "Value" "M2 insulating support / 11mm" (at 68.5800 388.6200 0) (effects (font (size 1.27 1.27))  (hide yes)))(property "Footprint" "Body:GF1002_Support_End" (at 68.5800 388.6200 0) (effects (font (size 1.27 1.27))  (hide yes))))
(text "H2" (at 66.04 396.24 0) (effects (font (size 1.1 1.1) ) (justify left top)))
(text "Insulating supports / nominal 11 mm" (at 83.82000000000001 386.08 0) (effects (font (size 1.2 1.2) ) (justify left top)))
(text "M1 unused: 3 = L input; 4/7 = gaps; 8/9 = L outputs." (at 233.68 393.7 0) (effects (font (size 1.15 1.15) ) (justify left top)))
(text "Rack J7.14/J7.7: line-level audio / return only." (at 20.32 401.32 0) (effects (font (size 1.15 1.15) (bold yes)) (justify left top)))
(text "Disconnect the old remote speaker output first." (at 20.32 406.4 0) (effects (font (size 1.15 1.15) (bold yes)) (justify left top)))
(wire (pts (xy 71.1200 40.6400) (xy 482.6000 40.6400)) (stroke (width 0) (type default)))
(wire (pts (xy 71.1200 50.8000) (xy 393.7000 50.8000)) (stroke (width 0) (type default)))
(wire (pts (xy 71.1200 60.9600) (xy 152.4000 60.9600)) (stroke (width 0) (type default)))
(wire (pts (xy 71.1200 71.1200) (xy 88.9000 71.1200)) (stroke (width 0) (type default)))
(wire (pts (xy 71.1200 76.2000) (xy 88.9000 76.2000)) (stroke (width 0) (type default)))
(wire (pts (xy 71.1200 91.4400) (xy 482.6000 91.4400)) (stroke (width 0) (type default)))
(wire (pts (xy 71.1200 121.9200) (xy 482.6000 121.9200)) (stroke (width 0) (type default)))
(wire (pts (xy 71.1200 152.4000) (xy 482.6000 152.4000)) (stroke (width 0) (type default)))
(wire (pts (xy 71.1200 182.8800) (xy 482.6000 182.8800)) (stroke (width 0) (type default)))
(wire (pts (xy 71.1200 213.3600) (xy 482.6000 213.3600)) (stroke (width 0) (type default)))
(wire (pts (xy 71.1200 243.8400) (xy 482.6000 243.8400)) (stroke (width 0) (type default)))
(wire (pts (xy 71.1200 274.3200) (xy 482.6000 274.3200)) (stroke (width 0) (type default)))
(wire (pts (xy 71.1200 304.8000) (xy 482.6000 304.8000)) (stroke (width 0) (type default)))
(wire (pts (xy 71.1200 325.1200) (xy 134.6200 325.1200)) (stroke (width 0) (type default)))
(wire (pts (xy 71.1200 345.4400) (xy 203.2000 345.4400)) (stroke (width 0) (type default)))
(wire (pts (xy 88.9000 71.1200) (xy 88.9000 76.2000)) (stroke (width 0) (type default)))
(wire (pts (xy 88.9000 71.1200) (xy 101.6000 71.1200)) (stroke (width 0) (type default)))
(wire (pts (xy 101.6000 71.1200) (xy 101.6000 81.2800)) (stroke (width 0) (type default)))
(wire (pts (xy 101.6000 81.2800) (xy 152.4000 81.2800)) (stroke (width 0) (type default)))
(wire (pts (xy 144.7800 325.1200) (xy 203.2000 325.1200)) (stroke (width 0) (type default)))
(wire (pts (xy 152.4000 60.9600) (xy 152.4000 66.0400)) (stroke (width 0) (type default)))
(wire (pts (xy 152.4000 60.9600) (xy 208.2800 60.9600)) (stroke (width 0) (type default)))
(wire (pts (xy 152.4000 76.2000) (xy 152.4000 81.2800)) (stroke (width 0) (type default)))
(wire (pts (xy 152.4000 81.2800) (xy 208.2800 81.2800)) (stroke (width 0) (type default)))
(wire (pts (xy 203.2000 325.1200) (xy 203.2000 330.2000)) (stroke (width 0) (type default)))
(wire (pts (xy 203.2000 325.1200) (xy 228.6000 325.1200)) (stroke (width 0) (type default)))
(wire (pts (xy 203.2000 340.3600) (xy 203.2000 345.4400)) (stroke (width 0) (type default)))
(wire (pts (xy 203.2000 345.4400) (xy 228.6000 345.4400)) (stroke (width 0) (type default)))
(wire (pts (xy 208.2800 60.9600) (xy 208.2800 66.0400)) (stroke (width 0) (type default)))
(wire (pts (xy 208.2800 60.9600) (xy 406.4000 60.9600)) (stroke (width 0) (type default)))
(wire (pts (xy 208.2800 76.2000) (xy 208.2800 81.2800)) (stroke (width 0) (type default)))
(wire (pts (xy 208.2800 81.2800) (xy 419.1000 81.2800)) (stroke (width 0) (type default)))
(wire (pts (xy 264.1600 299.7200) (xy 264.1600 307.3400)) (stroke (width 0) (type default)))
(wire (pts (xy 264.1600 299.7200) (xy 406.4000 299.7200)) (stroke (width 0) (type default)))
(wire (pts (xy 284.4800 294.6400) (xy 284.4800 307.3400)) (stroke (width 0) (type default)))
(wire (pts (xy 284.4800 294.6400) (xy 419.1000 294.6400)) (stroke (width 0) (type default)))
(wire (pts (xy 320.0400 335.2800) (xy 482.6000 335.2800)) (stroke (width 0) (type default)))
(wire (pts (xy 320.0400 355.6000) (xy 482.6000 355.6000)) (stroke (width 0) (type default)))
(wire (pts (xy 393.7000 50.8000) (xy 482.6000 50.8000)) (stroke (width 0) (type default)))
(wire (pts (xy 406.4000 60.9600) (xy 406.4000 101.6000)) (stroke (width 0) (type default)))
(wire (pts (xy 406.4000 101.6000) (xy 406.4000 132.0800)) (stroke (width 0) (type default)))
(wire (pts (xy 406.4000 101.6000) (xy 482.6000 101.6000)) (stroke (width 0) (type default)))
(wire (pts (xy 406.4000 132.0800) (xy 406.4000 162.5600)) (stroke (width 0) (type default)))
(wire (pts (xy 406.4000 132.0800) (xy 482.6000 132.0800)) (stroke (width 0) (type default)))
(wire (pts (xy 406.4000 162.5600) (xy 406.4000 193.0400)) (stroke (width 0) (type default)))
(wire (pts (xy 406.4000 162.5600) (xy 482.6000 162.5600)) (stroke (width 0) (type default)))
(wire (pts (xy 406.4000 193.0400) (xy 406.4000 223.5200)) (stroke (width 0) (type default)))
(wire (pts (xy 406.4000 193.0400) (xy 482.6000 193.0400)) (stroke (width 0) (type default)))
(wire (pts (xy 406.4000 223.5200) (xy 406.4000 254.0000)) (stroke (width 0) (type default)))
(wire (pts (xy 406.4000 223.5200) (xy 482.6000 223.5200)) (stroke (width 0) (type default)))
(wire (pts (xy 406.4000 254.0000) (xy 406.4000 284.4800)) (stroke (width 0) (type default)))
(wire (pts (xy 406.4000 254.0000) (xy 482.6000 254.0000)) (stroke (width 0) (type default)))
(wire (pts (xy 406.4000 284.4800) (xy 406.4000 299.7200)) (stroke (width 0) (type default)))
(wire (pts (xy 406.4000 284.4800) (xy 482.6000 284.4800)) (stroke (width 0) (type default)))
(wire (pts (xy 419.1000 60.9600) (xy 419.1000 81.2800)) (stroke (width 0) (type default)))
(wire (pts (xy 419.1000 60.9600) (xy 482.6000 60.9600)) (stroke (width 0) (type default)))
(wire (pts (xy 419.1000 81.2800) (xy 419.1000 111.7600)) (stroke (width 0) (type default)))
(wire (pts (xy 419.1000 111.7600) (xy 419.1000 142.2400)) (stroke (width 0) (type default)))
(wire (pts (xy 419.1000 111.7600) (xy 482.6000 111.7600)) (stroke (width 0) (type default)))
(wire (pts (xy 419.1000 142.2400) (xy 419.1000 172.7200)) (stroke (width 0) (type default)))
(wire (pts (xy 419.1000 142.2400) (xy 482.6000 142.2400)) (stroke (width 0) (type default)))
(wire (pts (xy 419.1000 172.7200) (xy 419.1000 203.2000)) (stroke (width 0) (type default)))
(wire (pts (xy 419.1000 172.7200) (xy 482.6000 172.7200)) (stroke (width 0) (type default)))
(wire (pts (xy 419.1000 203.2000) (xy 419.1000 233.6800)) (stroke (width 0) (type default)))
(wire (pts (xy 419.1000 203.2000) (xy 482.6000 203.2000)) (stroke (width 0) (type default)))
(wire (pts (xy 419.1000 233.6800) (xy 419.1000 264.1600)) (stroke (width 0) (type default)))
(wire (pts (xy 419.1000 233.6800) (xy 482.6000 233.6800)) (stroke (width 0) (type default)))
(wire (pts (xy 419.1000 264.1600) (xy 419.1000 294.6400)) (stroke (width 0) (type default)))
(wire (pts (xy 419.1000 264.1600) (xy 482.6000 264.1600)) (stroke (width 0) (type default)))
(wire (pts (xy 419.1000 294.6400) (xy 419.1000 325.1200)) (stroke (width 0) (type default)))
(wire (pts (xy 419.1000 294.6400) (xy 482.6000 294.6400)) (stroke (width 0) (type default)))
(wire (pts (xy 419.1000 325.1200) (xy 482.6000 325.1200)) (stroke (width 0) (type default)))
(junction (at 152.4 60.96) (diameter 0.8) (color 0 0 0 0))
(junction (at 88.9 71.12) (diameter 0.8) (color 0 0 0 0))
(junction (at 203.2 345.44) (diameter 0.8) (color 0 0 0 0))
(junction (at 152.4 81.28) (diameter 0.8) (color 0 0 0 0))
(junction (at 203.2 325.12) (diameter 0.8) (color 0 0 0 0))
(junction (at 208.28 60.96) (diameter 0.8) (color 0 0 0 0))
(junction (at 208.28 81.28) (diameter 0.8) (color 0 0 0 0))
(junction (at 419.1 81.28) (diameter 0.8) (color 0 0 0 0))
(junction (at 419.1 294.64) (diameter 0.8) (color 0 0 0 0))
(junction (at 406.4 101.6) (diameter 0.8) (color 0 0 0 0))
(junction (at 406.4 132.08) (diameter 0.8) (color 0 0 0 0))
(junction (at 406.4 162.56) (diameter 0.8) (color 0 0 0 0))
(junction (at 406.4 193.04) (diameter 0.8) (color 0 0 0 0))
(junction (at 406.4 223.52) (diameter 0.8) (color 0 0 0 0))
(junction (at 406.4 254.0) (diameter 0.8) (color 0 0 0 0))
(junction (at 406.4 284.48) (diameter 0.8) (color 0 0 0 0))
(junction (at 419.1 111.76) (diameter 0.8) (color 0 0 0 0))
(junction (at 419.1 142.24) (diameter 0.8) (color 0 0 0 0))
(junction (at 419.1 172.72) (diameter 0.8) (color 0 0 0 0))
(junction (at 419.1 203.2) (diameter 0.8) (color 0 0 0 0))
(junction (at 419.1 233.68) (diameter 0.8) (color 0 0 0 0))
(junction (at 419.1 264.16) (diameter 0.8) (color 0 0 0 0))
    (embedded_fonts no))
